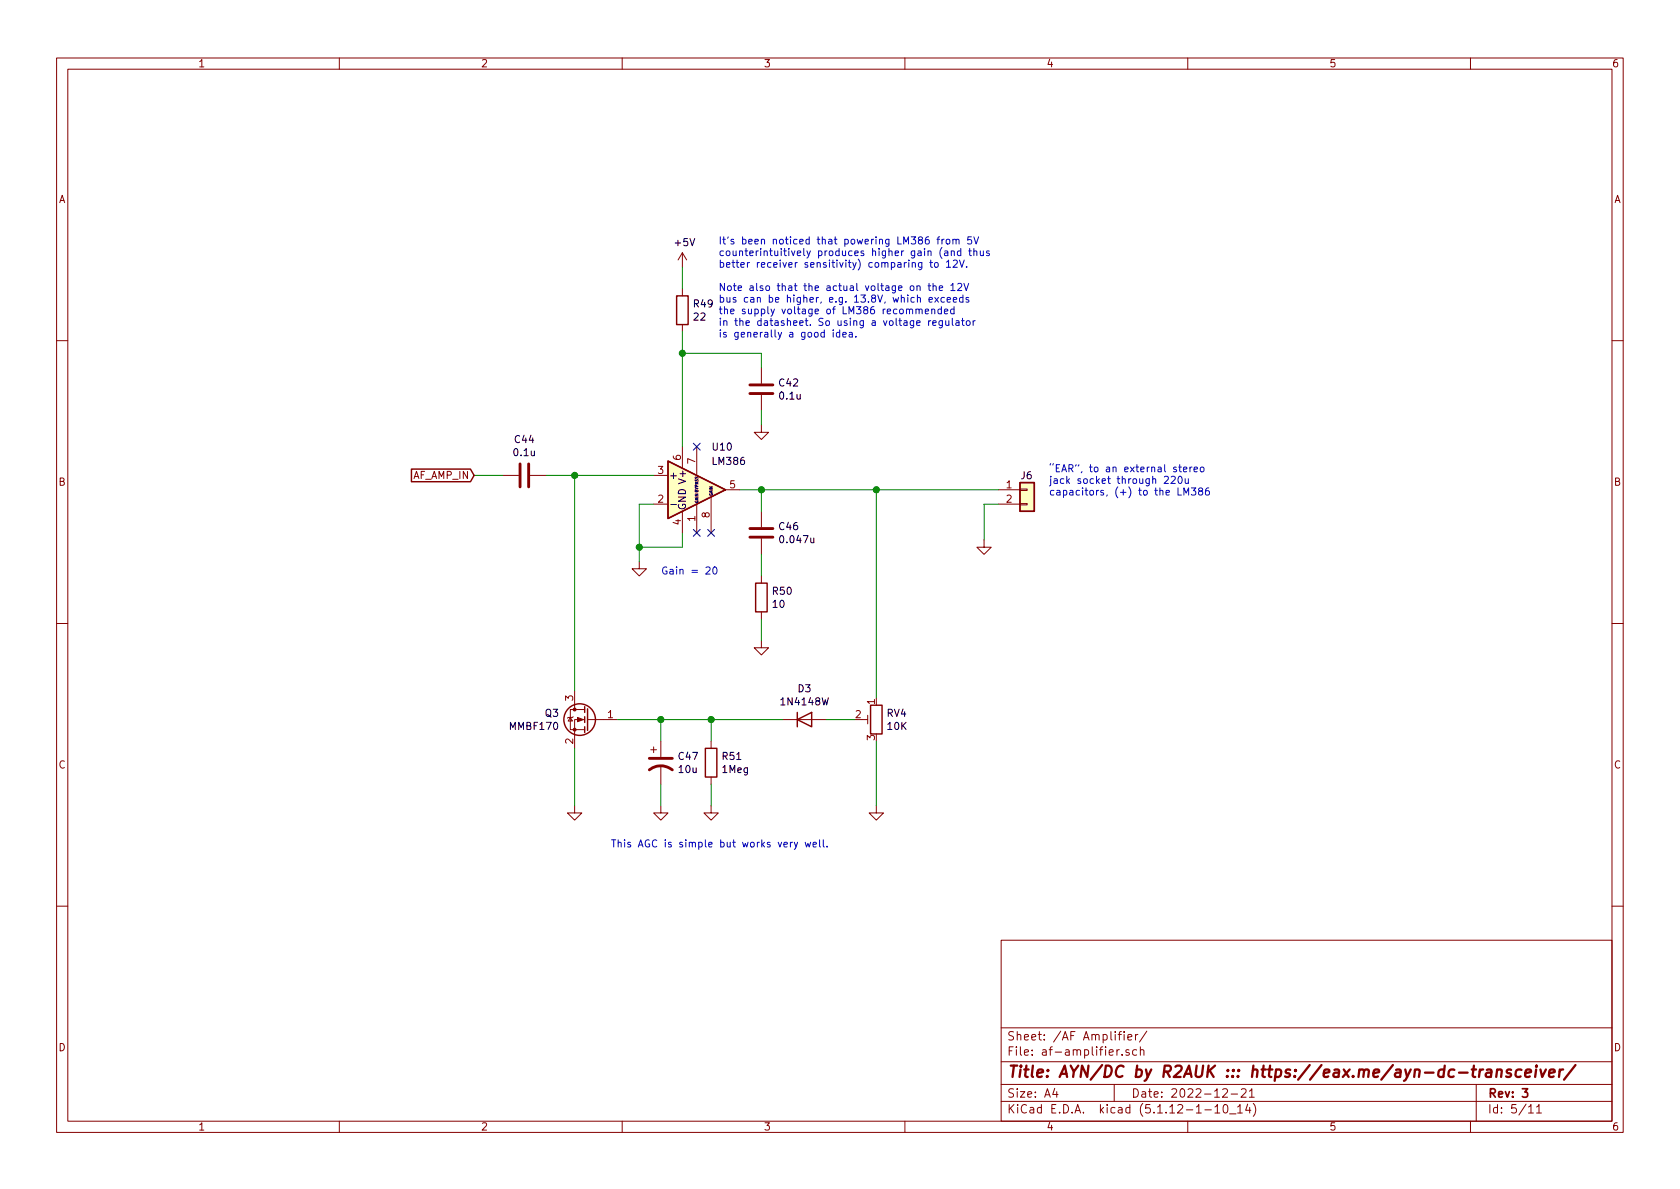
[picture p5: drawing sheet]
EESchema Schematic File Version 4
EELAYER 30 0
EELAYER END
$Descr A4 11693 8268
encoding utf-8
Sheet 5 11
Title "AYN/DC by R2AUK ::: https://eax.me/ayn-dc-transceiver/"
Date "2022-12-21"
Rev "3"
Comp ""
Comment1 ""
Comment2 ""
Comment3 ""
Comment4 ""
$EndDescr
Text GLabel 3300 3300 0    50   Input ~ 0
AF_AMP_IN
$Comp
L Amplifier_Audio:LM386 U10
U 1 1
P 4850 3400
F 0 "U10" H 4950 3700 50  0000 L CNN
F 1 "LM386" H 4950 3600 50  0000 L CNN
F 2 "Package_SO:SO-8_5.3x6.2mm_P1.27mm" H 4950 3500 50  0001 C CNN
F 3 "" H 5050 3600 50  0001 C CNN
	1    4850 3400
	1    0    0    -1  
$EndComp
$Comp
L Device:C C?
U 1 1
P 3650 3300
AR Path="/638B3032/63A3D338" Ref="C?"  Part="1" 
AR Path="/63A3545E/63A3D338" Ref="C44"  Part="1" 
F 0 "C44" V 3398 3300 50  0000 C CNN
F 1 "0.1u" V 3489 3300 50  0000 C CNN
F 2 "Capacitor_SMD:C_0805_2012Metric_Pad1.15x1.40mm_HandSolder" H 3688 3150 50  0001 C CNN
F 3 "~" H 3650 3300 50  0001 C CNN
	1    3650 3300
	0    1    1    0   
$EndComp
$Comp
L power:GND #PWR081
U 1 1
P 4450 3900
F 0 "#PWR081" H 4450 3650 50  0001 C CNN
F 1 "GND" H 4455 3727 50  0001 C CNN
F 2 "" H 4450 3900 50  0001 C CNN
F 3 "" H 4450 3900 50  0001 C CNN
	1    4450 3900
	1    0    0    -1  
$EndComp
Wire Wire Line
	4450 3900 4450 3800
Wire Wire Line
	4450 3500 4550 3500
Wire Wire Line
	4750 3700 4750 3800
Wire Wire Line
	4750 3800 4450 3800
Connection ~ 4450 3800
Wire Wire Line
	4450 3800 4450 3500
NoConn ~ 4850 3700
NoConn ~ 4950 3700
NoConn ~ 4850 3100
Wire Wire Line
	3500 3300 3300 3300
$Comp
L Device:C C?
U 1 1
P 5300 2700
AR Path="/6376AB9B/63A438BC" Ref="C?"  Part="1" 
AR Path="/638B3032/63A438BC" Ref="C?"  Part="1" 
AR Path="/63A3545E/63A438BC" Ref="C42"  Part="1" 
F 0 "C42" H 5415 2746 50  0000 L CNN
F 1 "0.1u" H 5415 2655 50  0000 L CNN
F 2 "Capacitor_SMD:C_0805_2012Metric_Pad1.15x1.40mm_HandSolder" H 5338 2550 50  0001 C CNN
F 3 "~" H 5300 2700 50  0001 C CNN
	1    5300 2700
	1    0    0    -1  
$EndComp
Wire Wire Line
	4750 1850 4750 2000
$Comp
L power:GND #PWR?
U 1 1
P 5300 2950
AR Path="/6376AB9B/63A438C9" Ref="#PWR?"  Part="1" 
AR Path="/638B3032/63A438C9" Ref="#PWR?"  Part="1" 
AR Path="/63A3545E/63A438C9" Ref="#PWR079"  Part="1" 
F 0 "#PWR079" H 5300 2700 50  0001 C CNN
F 1 "GND" H 5305 2777 50  0001 C CNN
F 2 "" H 5300 2950 50  0001 C CNN
F 3 "" H 5300 2950 50  0001 C CNN
	1    5300 2950
	1    0    0    -1  
$EndComp
Wire Wire Line
	5300 2950 5300 2850
Wire Wire Line
	5300 2550 5300 2450
Wire Wire Line
	5300 2450 4750 2450
$Comp
L Device:R R?
U 1 1
P 4750 2150
AR Path="/6376AB9B/63A438D3" Ref="R?"  Part="1" 
AR Path="/638B3032/63A438D3" Ref="R?"  Part="1" 
AR Path="/63A3545E/63A438D3" Ref="R49"  Part="1" 
F 0 "R49" H 4820 2196 50  0000 L CNN
F 1 "22" H 4820 2105 50  0000 L CNN
F 2 "Resistor_SMD:R_0805_2012Metric_Pad1.15x1.40mm_HandSolder" V 4680 2150 50  0001 C CNN
F 3 "~" H 4750 2150 50  0001 C CNN
	1    4750 2150
	1    0    0    -1  
$EndComp
Wire Wire Line
	4750 2300 4750 2450
Wire Wire Line
	4750 3100 4750 2450
Connection ~ 4750 2450
$Comp
L Device:C C?
U 1 1
P 5300 3700
AR Path="/6376AB9B/63A45FF6" Ref="C?"  Part="1" 
AR Path="/638B3032/63A45FF6" Ref="C?"  Part="1" 
AR Path="/63A3545E/63A45FF6" Ref="C46"  Part="1" 
F 0 "C46" H 5415 3746 50  0000 L CNN
F 1 "0.047u" H 5415 3655 50  0000 L CNN
F 2 "Capacitor_SMD:C_0805_2012Metric_Pad1.15x1.40mm_HandSolder" H 5338 3550 50  0001 C CNN
F 3 "~" H 5300 3700 50  0001 C CNN
	1    5300 3700
	1    0    0    -1  
$EndComp
$Comp
L Device:R R?
U 1 1
P 5300 4150
AR Path="/6376AB9B/63A47193" Ref="R?"  Part="1" 
AR Path="/638B3032/63A47193" Ref="R?"  Part="1" 
AR Path="/63A3545E/63A47193" Ref="R50"  Part="1" 
F 0 "R50" H 5370 4196 50  0000 L CNN
F 1 "10" H 5370 4105 50  0000 L CNN
F 2 "Resistor_SMD:R_0805_2012Metric_Pad1.15x1.40mm_HandSolder" V 5230 4150 50  0001 C CNN
F 3 "~" H 5300 4150 50  0001 C CNN
	1    5300 4150
	1    0    0    -1  
$EndComp
$Comp
L power:GND #PWR082
U 1 1
P 5300 4450
F 0 "#PWR082" H 5300 4200 50  0001 C CNN
F 1 "GND" H 5305 4277 50  0001 C CNN
F 2 "" H 5300 4450 50  0001 C CNN
F 3 "" H 5300 4450 50  0001 C CNN
	1    5300 4450
	1    0    0    -1  
$EndComp
Wire Wire Line
	5150 3400 5300 3400
Wire Wire Line
	5300 3400 5300 3550
Wire Wire Line
	5300 3850 5300 4000
Wire Wire Line
	5300 4300 5300 4450
$Comp
L power:GND #PWR080
U 1 1
P 6850 3750
F 0 "#PWR080" H 6850 3500 50  0001 C CNN
F 1 "GND" H 6855 3577 50  0001 C CNN
F 2 "" H 6850 3750 50  0001 C CNN
F 3 "" H 6850 3750 50  0001 C CNN
	1    6850 3750
	1    0    0    -1  
$EndComp
Wire Wire Line
	6850 3750 6850 3500
Wire Wire Line
	6850 3500 6950 3500
Connection ~ 5300 3400
Connection ~ 6100 3400
Wire Wire Line
	6100 3400 5300 3400
Text Notes 7300 3450 0    50   ~ 0
“EAR”, to an external stereo\njack socket through 220u\ncapacitors, (+) to the LM386
Wire Wire Line
	3800 3300 4000 3300
$Comp
L Device:R R?
U 1 1
P 4950 5300
AR Path="/6376AB9B/63A64E00" Ref="R?"  Part="1" 
AR Path="/638B3032/63A64E00" Ref="R?"  Part="1" 
AR Path="/63A3545E/63A64E00" Ref="R51"  Part="1" 
F 0 "R51" H 5020 5346 50  0000 L CNN
F 1 "1Meg" H 5020 5255 50  0000 L CNN
F 2 "Resistor_SMD:R_0805_2012Metric_Pad1.15x1.40mm_HandSolder" V 4880 5300 50  0001 C CNN
F 3 "~" H 4950 5300 50  0001 C CNN
	1    4950 5300
	1    0    0    -1  
$EndComp
$Comp
L Device:CP1 C?
U 1 1
P 4600 5300
AR Path="/638B3032/63A6CD35" Ref="C?"  Part="1" 
AR Path="/63A3545E/63A6CD35" Ref="C47"  Part="1" 
F 0 "C47" H 4715 5346 50  0000 L CNN
F 1 "10u" H 4715 5255 50  0000 L CNN
F 2 "Capacitor_SMD:CP_Elec_4x5.4" H 4600 5300 50  0001 C CNN
F 3 "~" H 4600 5300 50  0001 C CNN
	1    4600 5300
	1    0    0    -1  
$EndComp
$Comp
L Device:R_POT_TRIM RV?
U 1 1
P 6100 5000
AR Path="/6376AB9B/63A75040" Ref="RV?"  Part="1" 
AR Path="/63A3545E/63A75040" Ref="RV4"  Part="1" 
F 0 "RV4" H 6031 5046 50  0000 R CNN
F 1 "10K" H 6031 4955 50  0000 R CNN
F 2 "Potentiometer_THT:Potentiometer_Bourns_3296W_Vertical" H 6100 5000 50  0001 C CNN
F 3 "~" H 6100 5000 50  0001 C CNN
	1    6100 5000
	-1   0    0    -1  
$EndComp
$Comp
L power:GND #PWR086
U 1 1
P 6100 5600
F 0 "#PWR086" H 6100 5350 50  0001 C CNN
F 1 "GND" H 6105 5427 50  0001 C CNN
F 2 "" H 6100 5600 50  0001 C CNN
F 3 "" H 6100 5600 50  0001 C CNN
	1    6100 5600
	1    0    0    -1  
$EndComp
$Comp
L power:GND #PWR085
U 1 1
P 4950 5600
F 0 "#PWR085" H 4950 5350 50  0001 C CNN
F 1 "GND" H 4955 5427 50  0001 C CNN
F 2 "" H 4950 5600 50  0001 C CNN
F 3 "" H 4950 5600 50  0001 C CNN
	1    4950 5600
	1    0    0    -1  
$EndComp
$Comp
L power:GND #PWR084
U 1 1
P 4600 5600
F 0 "#PWR084" H 4600 5350 50  0001 C CNN
F 1 "GND" H 4605 5427 50  0001 C CNN
F 2 "" H 4600 5600 50  0001 C CNN
F 3 "" H 4600 5600 50  0001 C CNN
	1    4600 5600
	1    0    0    -1  
$EndComp
$Comp
L Transistor_FET:MMBF170 Q3
U 1 1
P 4100 5000
F 0 "Q3" H 4305 5046 50  0000 L CNN
F 1 "MMBF170" H 4305 4955 50  0000 L CNN
F 2 "Package_TO_SOT_SMD:SOT-23" H 4300 4925 50  0001 L CIN
F 3 "" H 4100 5000 50  0001 L CNN
	1    4100 5000
	-1   0    0    -1  
$EndComp
$Comp
L power:GND #PWR083
U 1 1
P 4000 5600
F 0 "#PWR083" H 4000 5350 50  0001 C CNN
F 1 "GND" H 4005 5427 50  0001 C CNN
F 2 "" H 4000 5600 50  0001 C CNN
F 3 "" H 4000 5600 50  0001 C CNN
	1    4000 5600
	1    0    0    -1  
$EndComp
$Comp
L Diode:1N4148W D3
U 1 1
P 5600 5000
F 0 "D3" H 5600 5217 50  0000 C CNN
F 1 "1N4148W" H 5600 5126 50  0000 C CNN
F 2 "Diode_SMD:D_SOD-123" H 5600 4825 50  0001 C CNN
F 3 "https://www.vishay.com/docs/85748/1n4148w.pdf" H 5600 5000 50  0001 C CNN
	1    5600 5000
	1    0    0    -1  
$EndComp
Wire Wire Line
	6100 3400 6100 4850
Wire Wire Line
	6100 5150 6100 5600
Wire Wire Line
	5750 5000 5950 5000
Wire Wire Line
	5450 5000 4950 5000
Wire Wire Line
	4000 5600 4000 5200
Wire Wire Line
	4000 4800 4000 3300
Connection ~ 4000 3300
Wire Wire Line
	4000 3300 4550 3300
Wire Wire Line
	4600 5600 4600 5450
Wire Wire Line
	4600 5150 4600 5000
Connection ~ 4600 5000
Wire Wire Line
	4600 5000 4300 5000
Wire Wire Line
	4950 5000 4950 5150
Connection ~ 4950 5000
Wire Wire Line
	4950 5000 4600 5000
Wire Wire Line
	4950 5450 4950 5600
$Comp
L power:+5V #PWR078
U 1 1
P 4750 1850
F 0 "#PWR078" H 4750 1700 50  0001 C CNN
F 1 "+5V" H 4765 2023 50  0000 C CNN
F 2 "" H 4750 1850 50  0001 C CNN
F 3 "" H 4750 1850 50  0001 C CNN
	1    4750 1850
	1    0    0    -1  
$EndComp
Text Notes 5000 2350 0    50   ~ 0
It’s been noticed that powering LM386 from 5V\ncounterintuitively produces higher gain (and thus\nbetter receiver sensitivity) comparing to 12V.\n\nNote also that the actual voltage on the 12V\nbus can be higher, e.g. 13.8V, which exceeds\nthe supply voltage of LM386 recommended\nin the datasheet. So using a voltage regulator\nis generally a good idea.
Text Notes 4600 4000 0    50   ~ 0
Gain = 20
Text Notes 4250 5900 0    50   ~ 0
This AGC is simple but works very well.
Wire Wire Line
	6100 3400 6950 3400
$Comp
L Connector_Generic:Conn_01x02 J6
U 1 1
P 7150 3400
F 0 "J6" H 7100 3500 50  0000 L CNN
F 1 "Conn_01x02" H 7230 3301 50  0001 L CNN
F 2 "Connector_PinSocket_2.54mm:PinSocket_1x02_P2.54mm_Vertical" H 7150 3400 50  0001 C CNN
F 3 "~" H 7150 3400 50  0001 C CNN
	1    7150 3400
	1    0    0    -1  
$EndComp
$EndSCHEMATC
